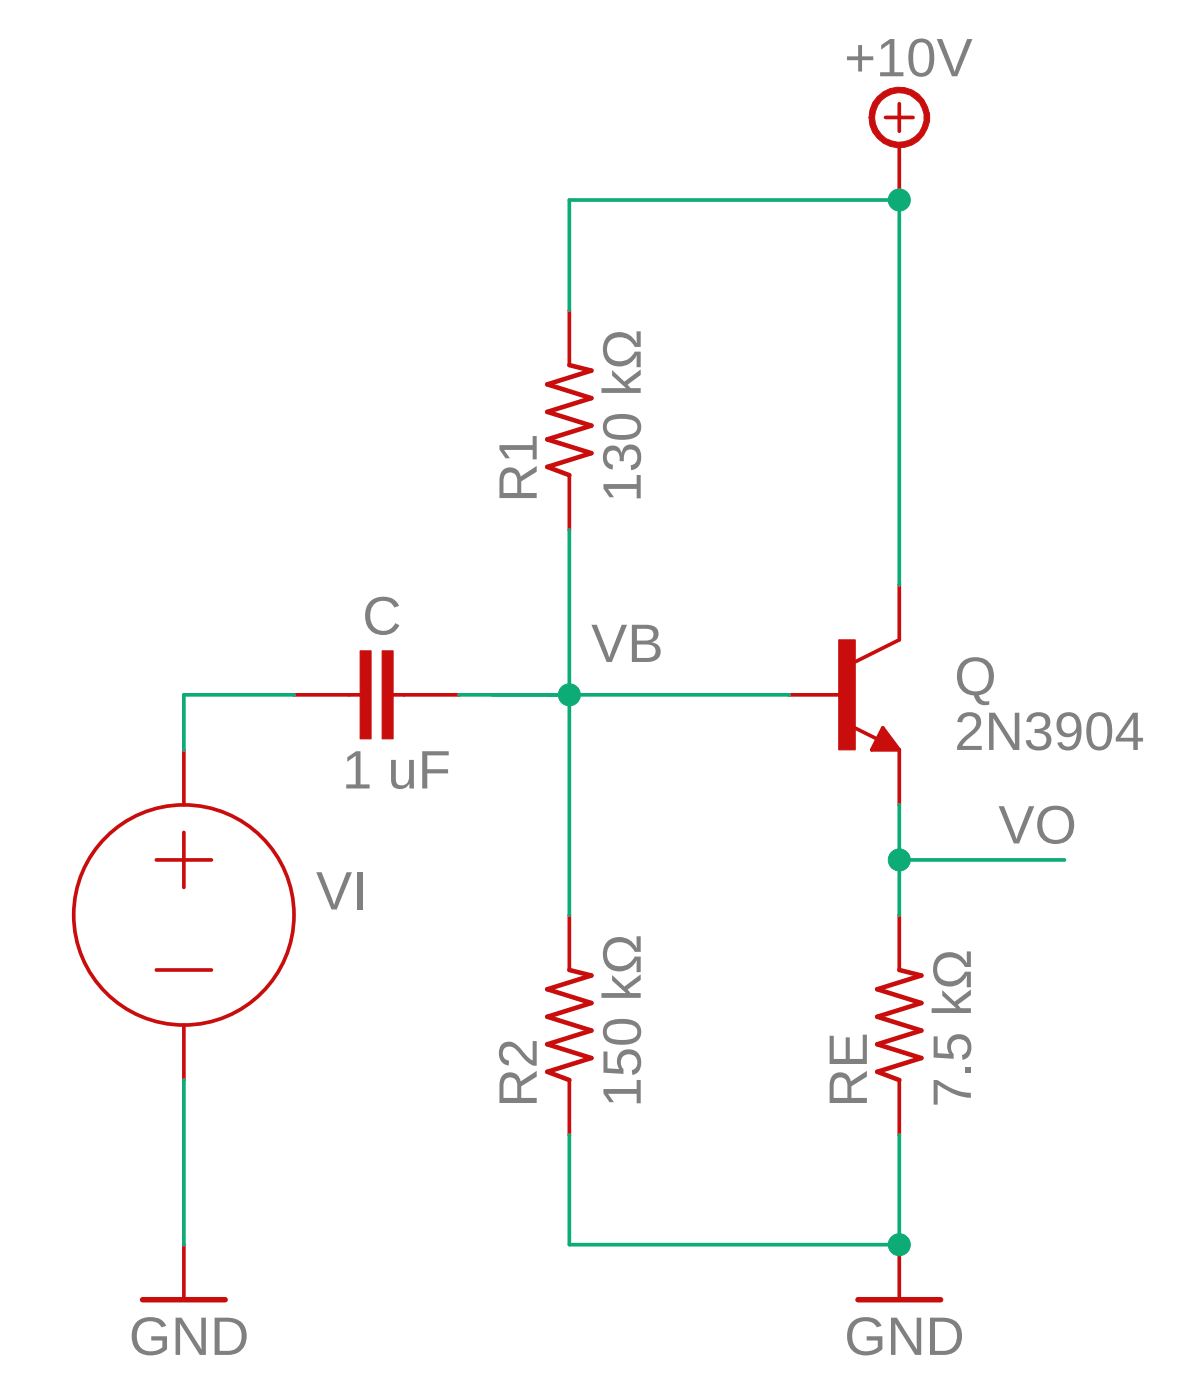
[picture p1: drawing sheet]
<svg xmlns="http://www.w3.org/2000/svg" width="55mm" height="65mm" viewBox="0 0 55 65" stroke-linecap="round" stroke-linejoin="round" font-family="sans-serif">
<g fill="none" stroke="#c90d0c" stroke-width=".17">
<path d="M26.3 14.3v2.6M40.8 5.4h1.3M41.5 4.8v1.3M41.5 6.7v2.5M7.2 39.7h2.6M8.5 34.6v2.6M8.5 38.4v2.6M13.6 32.1h3M18.1 32.1h3.1M26.3 21.9v2.6M36.4 32.1h2.5M39.3 33.5l1.2 .6"/>
<path d="M40.7 33.6l.8 1h-1.3zM41.5 27v2.5l-2.1 1M41.5 34.6v2.6M7.2 44.8h2.6M8.5 47.3v2.6M8.5 57.4v2.6M26.3 42.2v2.6M26.3 49.9v2.5M41.5 42.2v2.6M41.5 49.9v2.5M41.5 57.4v2.6"/>
<circle cx="8.5" cy="42.2" r="5.1"/>
</g>
<path d="M40.7 34.1l.1 .3h-.3l.2-.6 .5 .7h-.7M6.6 60h3.8M39.6 60h3.8" fill="none" stroke="#c90d0c" stroke-width=".25"/>
<g fill="#c90d0c" stroke="#c90d0c" stroke-width=".05">
<path d="M38.7 29.5h.7v5.1h-.7z"/>
<path d="M17.6 30h.5v4.1h-.5z"/>
<path d="M16.6 30h.5v4.1h-.5z"/>
</g>
<path d="M26.3 16.9l1 .2-2.1 .6 2.1 .7-2.1 .6 2.1 .6-2.1 .7 2.1 .6-2.1 .7 1.1 .3M26.3 44.8l1 .2-2.1 .7 2.1 .6-2.1 .6 2.1 .7-2.1 .6 2.1 .6-2.1 .7 1.1 .4M41.5 44.8l1 .2-2 .7 2 .6-2 .6 2 .7-2 .6 2 .6-2 .7 1 .4" fill="none" stroke="#c90d0c" stroke-width=".21"/>
<path d="M40.5 4.5a1.39 1.39 0 0 1 2.2 .2 1.39 1.39 0 0 1-.9 2.1 1.39 1.39 0 0 1-1.7-1.4h.2a1.15 1.15 0 0 1 1.7-1 1.15 1.15 0 0 1 .2 1.9 1.15 1.15 0 0 1-1.8-.6l-.1-.3h-.2l.2-.7z" fill-rule="evenodd" fill="#c90d0c" stroke="#c90d0c" stroke-width=".05"/>
<path d="M26.3 14.3v-5.1h15.2v17.8M13.6 32.1h-5.1v2.5M21.2 32.1h15.2M26.3 24.5v17.7M41.5 37.2v5M41.5 39.7h7.6M8.5 49.9v7.5M26.3 52.4v5h15.2v-5" fill="none" stroke="#0dab76" stroke-width=".17"/>
<g fill="#0dab76" stroke="#0dab76" stroke-width=".05">
<circle cx="41.5" cy="39.7" r=".51"/>
<circle cx="26.3" cy="32.1" r=".51"/>
<circle cx="41.5" cy="57.4" r=".51"/>
<circle cx="41.5" cy="9.2" r=".51"/>
</g>
<g font-size="2.5" fill="#808080">
<text x="38.9" y="3.5">+10V</text>
<text x="24.8" y="23.2" transform="rotate(-90 24.8 23.2)">R1</text>
<text x="29.6" y="23.2" transform="rotate(-90 29.6 23.2)">130 kΩ</text>
<text x="16.7" y="29.3">C</text>
<text x="27.3" y="30.6">VB</text>
<text x="44" y="34.6">2N3904</text>
<text x="44" y="32.1">Q</text>
<text x="14.6" y="42">VI</text>
<text x="15.8" y="36.4">1 uF</text>
<text x="46.1" y="38.9">VO</text>
<text x="24.8" y="51.1" transform="rotate(-90 24.8 51.1)">R2</text>
<text x="29.6" y="51.1" transform="rotate(-90 29.6 51.1)">150 kΩ</text>
<text x="40" y="51.1" transform="rotate(-90 40 51.1)">RE</text>
<text x="44.8" y="51.1" transform="rotate(-90 44.8 51.1)">7.5 kΩ</text>
<text x="5.9" y="62.5">GND</text>
<text x="38.9" y="62.5">GND</text>
</g>
</svg>
